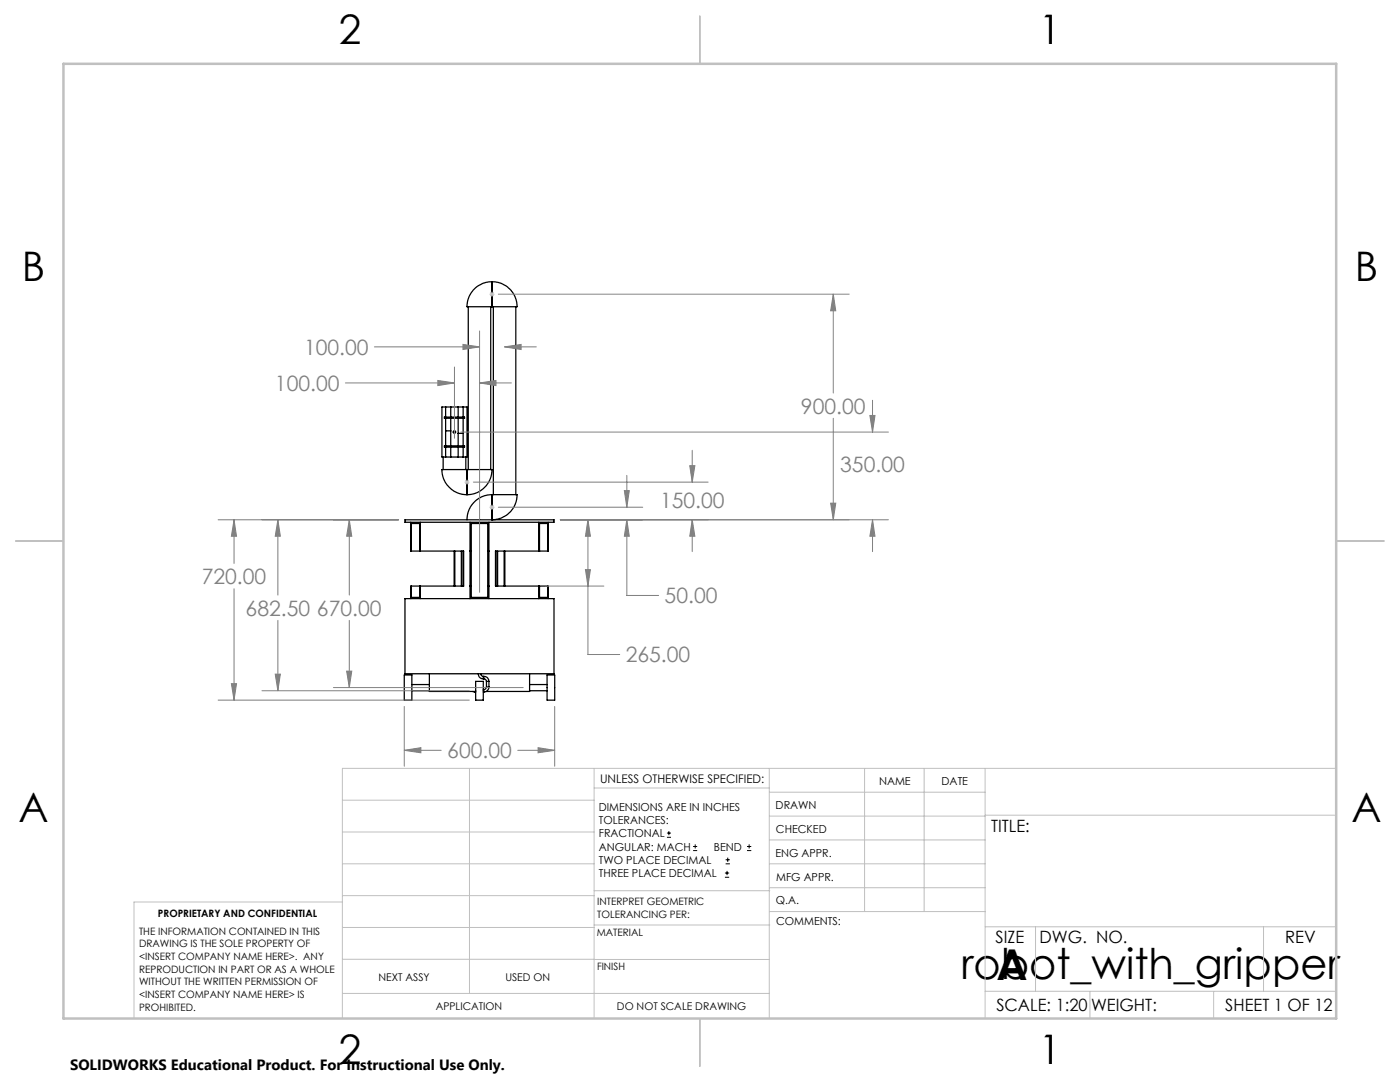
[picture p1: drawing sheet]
<svg xmlns="http://www.w3.org/2000/svg" width="279mm" height="216mm" viewBox="0 0 279 216" stroke-linecap="round" stroke-linejoin="round" font-family="sans-serif">
<g fill="none" stroke="#000" stroke-width=".25">
<path d="M98.2 56.2a4.9 4.9 0 0 0-5 5h5M98.2 56.2a4.9 4.9 0 0 1 5 5h-5M98.2 56.2v5M93.5 61.2v32.5M97.9 61.2v32.5M98.5 61.2v37.5M102.9 61.2v37.5M88.2 81.2h5v10h-5zM88.4 91.2v2.5M88.7 89h4v.2h-4zM88.7 83.2h4v.3h-4zM88.9 81.2v2"/>
<path d="M88.9 83.5v5.5M88.9 89.2v2M88.9 86h1.1M90 81.2v2M90 83.5v5.5M90 89.2v2M91.4 81.2v2M91.4 83.5v5.5M91.4 89.2v2M91.4 86.5h1M92.4 81.2v2M92.4 83.5v5.5"/>
<path d="M92.4 89.2v2M93 91.2v2.5M93.2 93.7h-4.9a1.54 1.54 0 0 0 .1 1.5 5 5 0 0 0 4.8 3.5M93.2 93.7h4.9a4.8 4.8 0 0 1-4.9 5M93.2 93.7v5M98.2 98.7h5a4.9 4.9 0 0 1-5 5M98.2 98.7a5 5 0 0 0-5 5M98.2 98.7v5M80.8 103.7h29.8v.5h-29.8zM80.8 119.5h29.8v14.9h-29.8zM82 104.2v5.8h10.5v6.9h-10.5v2.6M82.1 110v-5.5h1.6v5.5"/>
<path d="M82.1 116.9v2.3h1.6v-2.3M83.9 104.2v5.8M83.9 116.9v2.6M90.6 110v6.9M90.8 110v6.9M92.1 110v6.9M92.4 110v6.9M93.8 110h.3M93.8 104.2v15.3M93.8 116.9h.3M94.1 104.5h3.2v14.7h-3.2zM97.3 110h.3"/>
<path d="M97.3 116.9h.3M97.6 104.2v15.3M99 110v6.9M99.3 110v6.9M100.6 110v6.9M100.8 110v6.9M107.5 104.2v5.8M107.5 116.9v2.6M107.7 110v-5.5h1.6v5.5M107.7 116.9v2.3h1.6v-2.3M109.4 104.2v5.8h-10.5v6.9h10.5v2.6M80.7 134.7h1.5v5h-1.5z"/>
<path d="M82.2 137.8h3.5M82.2 136.6h3.5M85.7 134.4v3.6h9.2M94.3 138l.5 .1M94.8 138v.1M94.8 138.1h.1M94.9 136h1.5v3.7h-1.5zM95.4 134.4a1.02 1.02 0 0 0 1 1.1M96 134.4v.3l.4 .3M96.4 135v.5M96.4 138.1h.2M96.4 137.6h.2"/>
<path d="M96.4 135.5h.2M96.4 135h.2M96.6 135.5h.2l.3 .5M96.6 135a.96 .96 0 0 1 1 1M96.6 137.6v.5M96.6 135v.5M97.1 137.1l-.3 .4-.2 .1M97.1 137.1h.5M97.1 136h.5M97.1 136v1.1M97.6 137.1l-.1 .1a.97 .97 0 0 1-.9 .9M97.6 136v1.1"/>
<path d="M105.7 137.8h3.5M105.7 136.6h3.5M105.7 134.4v3.6h-8.7M109.2 134.7h1.5v5h-1.5z"/>
<circle cx="90.7" cy="86.2" r=".24"/>
</g>
<g fill="none" stroke="#000" stroke-width=".2">
<path d="M133.1 167.1h.8M133.1 166.2h.8M133.5 165.8v.9M138.3 169.7h.8M138.3 168.9h.8M138.7 168.5v.8M144.7 175h.8M144.7 174.2h.8M144.8 172.4h.9M144.8 171.6h.9M145.1 173.8v.8M145.2 171.1v.9"/>
<path d="M149.1 169.7h.8M149.1 168.9h.8M149.5 168.5v.8"/>
</g>
<g fill="none" stroke="#808080" stroke-width=".2">
<path d="M99.4 58.7h70.1M166.3 58.7l.5 3.3h-1zM166.3 58.7v19.7M68.9 76.4h21.8M74.7 69.2h21M87.4 75.9l3.3 .5-3.3 .5zM90.7 73.2v14.3M92.4 68.7l3.3 .5-3.3 .5zM95.7 76.4l3.3-.5v1zM95.7 66v52.2M95.7 76.4h6.4M100.7 69.2l3.3-.5v1z"/>
<path d="M100.7 69.2h6.3M174.1 79.9v6.3M92 86.2h85.3M94.5 96.2h46.8M124.6 97.9h1l-.5 3.3zM125.1 94.9v6.3M137.7 92.9h1l-.6 3.3zM138.1 89.9v6.3M166.3 83.5v20.2M173.6 82.9h1l-.5 3.3zM43.5 103.7h36.1M46.7 103.7l.5 3.3h-1z"/>
<path d="M46.7 103.7v8.7M46.7 117.5v22.2M55.5 103.7l.5 3.3h-1.1zM55.5 103.7v15M69.7 103.7l.5 3.3h-1zM69.7 103.7v15M99.4 101.2h28.9M108.8 116.9h11.7M111.8 103.7h65.5M116.8 113.7h1l-.5 3.2zM117.3 103.7l.5 3.3h-1zM117.3 103.7v26.9h6.4"/>
<path d="M125.1 103.7l.5 3.3h-1zM125.1 103.7v15.1h6.3M138.1 103.7l.6 3.3h-1zM138.1 103.7v6.4M165.8 100.4h1l-.5 3.3zM174.1 103.7l.5 3.3h-1zM174.1 103.7v6.4M43.5 139.7h50.2M46.2 136.4h1l-.5 3.3zM52.3 137.8h41.4M54.9 134.5h1.1l-.5 3.3zM55.5 123.8v14"/>
<path d="M66.5 137.2h37.9M69.2 133.9h1l-.5 3.3zM69.7 123.8v13.4M80.7 149.7l3.3-.5v1zM80.7 141v11.9M80.7 149.7h7.4M103.3 149.7h7.4M107.4 149.2l3.3 .5-3.3 .5zM110.7 141v11.9"/>
</g>
<g fill="none" stroke="#c0c0c0" stroke-width=".2">
<path d="M97.7 58.7h1M97.8 58.3l.7 .8M98.2 58.2v1M98.5 58.3l-.7 .8M92.7 96.2h1M92.9 95.8l.7 .8M93.2 95.7v1M93.6 95.8l-.7 .8M97.7 101.2h1M97.8 100.9l.7 .7M98.2 100.7v1M98.5 100.9l-.7 .7"/>
<path d="M68.3 159.7h50.3M93.7 153.3v44.9M118.6 153.3v49.9M118.6 157.2h34.9M153.5 153.3v49.9M153.5 158.1h43.1M172.5 153.3v28.6M184.4 153.3v28.6M196.6 153.3v49.9M266.7 153.3h-198.4v49.9M68.3 178.7h50.3M68.3 172.4h50.3"/>
<path d="M68.3 166h50.3M68.3 180h-41.6v23.2M118.6 177.7h35M153.5 167.6h43.1M153.5 162.8h43.1M153.5 172.4h43.1M153.5 177.1h43.1M196.6 162.7h70.1M68.3 198.2h85.2M68.3 191.4l85.2 .1M68.3 185.1h50.3M118.6 184.6h35"/>
<path d="M153.6 181.9h43M196.6 197.8h70.1M196.6 184.9h70.1M206.7 184.9v12.9M217.5 197.8v5.4M242.2 197.8v5.4M252.2 184.9v12.9"/>
</g>
<path d="M139.7 3.2v9.5M3.1 107.9h9.6M266.7 107.9h9.5M139.7 203.2v9.6" fill="none" stroke="#c0c0c0" stroke-width=".25"/>
<path d="M12.7 12.7h254v190.5h-254z" fill="none" stroke="#c0c0c0" stroke-width=".5"/>
<g fill="#808080">
<path d="M174.1 103.7l.5 3.3h-1zM173.6 82.9h1l-.5 3.3zM92.4 68.7l3.3 .5-3.3 .5zM100.7 69.2l3.3-.5v1zM87.4 75.9l3.3 .5-3.3 .5zM95.7 76.4l3.3-.5v1zM69.7 103.7l.5 3.3h-1zM69.2 133.9h1l-.5 3.3zM55.5 103.7l.5 3.3h-1.1zM54.9 134.5h1.1l-.5 3.3zM46.7 103.7l.5 3.3h-1zM46.2 136.4h1l-.5 3.3zM80.7 149.7l3.3-.5v1zM107.4 149.2l3.3 .5-3.3 .5zM117.3 103.7l.5 3.3h-1zM116.8 113.7h1l-.5 3.2z"/>
<path d="M124.6 97.9h1l-.5 3.3zM125.1 103.7l.5 3.3h-1zM166.3 58.7l.5 3.3h-1zM165.8 100.4h1l-.5 3.3zM137.7 92.9h1l-.6 3.3zM138.1 103.7l.6 3.3h-1z"/>
</g>
<g font-size="8.5">
<text x="191.8" y="195.4">robot_with_gripper</text>
<text x="198.9" y="195.5">A</text>
</g>
<g font-size="8.1">
<text x="67.6" y="8.9">2</text>
<text x="207.3" y="8.9">1</text>
<text x="4.4" y="56.2">B</text>
<text x="270.4" y="56.2">B</text>
<text x="3.7" y="164.1">A</text>
<text x="269.7" y="164.1">A</text>
<text x="67.6" y="212.4">2</text>
<text x="207.3" y="212.4">1</text>
</g>
<g font-size="4.2" fill="#808080">
<text x="60.7" y="70.8">100.00</text>
<text x="54.9" y="78">100.00</text>
<text x="159.9" y="82.5">900.00</text>
<text x="167.7" y="94.3">350.00</text>
<text x="131.7" y="101.3">150.00</text>
<text x="40.3" y="116.5">720.00</text>
<text x="49" y="122.8">682.50</text>
<text x="63.3" y="122.8">670.00</text>
<text x="132.6" y="120.4">50.00</text>
<text x="124.9" y="132.2">265.00</text>
<text x="89.3" y="151.3">600.00</text>
</g>
<g font-size="3.4">
<text x="197.8" y="166">TITLE:</text>
<text x="198.7" y="188.1">SIZE</text>
<text x="207.5" y="188.1">DWG. NO.</text>
<text x="256.5" y="188.2">REV</text>
<text x="198.8" y="201.7">SCALE: 1:20</text>
<text x="217.7" y="201.8">WEIGHT:</text>
<text x="244.5" y="201.7">SHEET 1 OF 12</text>
</g>
<text font-size="3" x="14" y="213.5">SOLIDWORKS Educational Product. For Instructional Use Only.</text>
<text font-size="2.4" x="119.8" y="156.2">UNLESS OTHERWISE SPECIFIED:</text>
<g font-size="2.2">
<text x="119.5" y="161.8">DIMENSIONS ARE IN INCHES</text>
<text x="154.8" y="161.4">DRAWN</text>
<text x="175.4" y="156.6">NAME</text>
<text x="187.9" y="156.7">DATE</text>
<text x="119.5" y="164.4">TOLERANCES:</text>
<text x="119.5" y="167.1">FRACTIONAL</text>
<text x="154.9" y="166.3">CHECKED</text>
<text x="119.5" y="169.7">ANGULAR: MACH</text>
<text x="119.5" y="172.4">TWO PLACE DECIMAL</text>
<text x="142.5" y="169.7">BEND</text>
<text x="154.8" y="170.9">ENG APPR.</text>
<text x="119.5" y="175">THREE PLACE DECIMAL</text>
<text x="154.9" y="175.7">MFG APPR.</text>
<text x="154.9" y="180.4">Q.A.</text>
<text x="154.9" y="184.6">COMMENTS:</text>
</g>
<g font-size="2.1">
<text x="75.5" y="195.7">NEXT ASSY</text>
<text x="100.9" y="195.7">USED ON</text>
<text x="86.9" y="201.5">APPLICATION</text>
<text x="123.1" y="201.6">DO NOT SCALE DRAWING</text>
</g>
<g font-size="2">
<text x="31.5" y="182.9">PROPRIETARY AND CONFIDENTIAL</text>
<text x="119.2" y="180.6">INTERPRET GEOMETRIC</text>
<text x="119.2" y="183.1">TOLERANCING PER:</text>
<text x="27.8" y="186.5">THE INFORMATION CONTAINED IN THIS</text>
<text x="27.8" y="189">DRAWING IS THE SOLE PROPERTY OF</text>
<text x="27.8" y="191.6">&lt;INSERT COMPANY NAME HERE&gt;. ANY</text>
<text x="119.1" y="186.7">MATERIAL</text>
<text x="27.8" y="194.1">REPRODUCTION IN PART OR AS A WHOLE</text>
<text x="27.8" y="196.6">WITHOUT THE WRITTEN PERMISSION OF</text>
<text x="119.1" y="193.5">FINISH</text>
<text x="27.8" y="199.1">&lt;INSERT COMPANY NAME HERE&gt; IS</text>
<text x="27.8" y="201.7">PROHIBITED.</text>
</g>
</svg>
